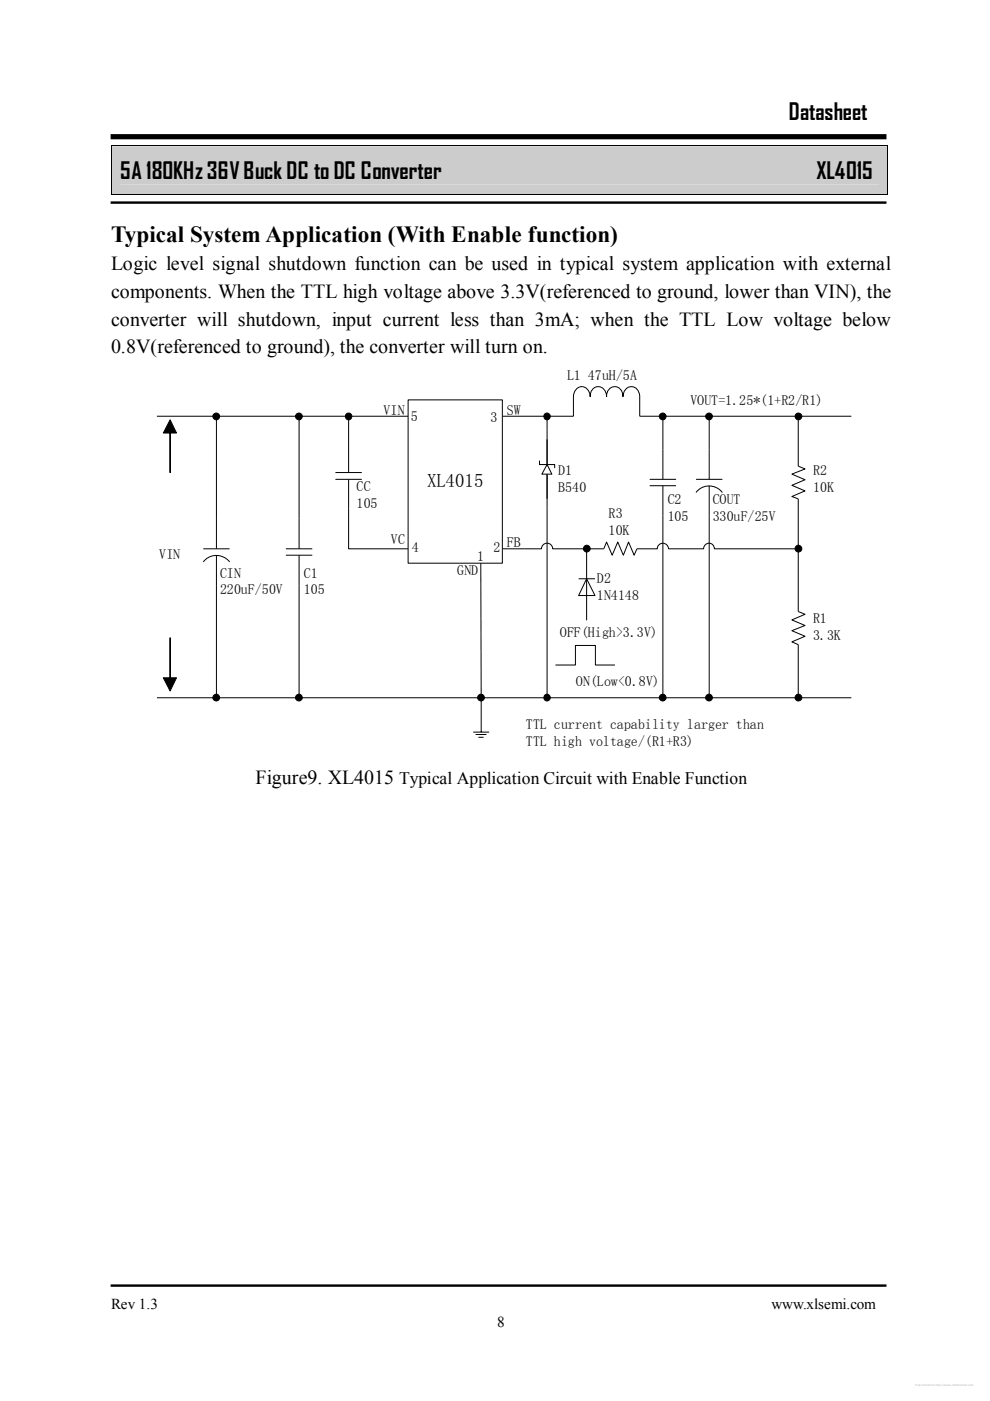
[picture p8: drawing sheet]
<svg xmlns="http://www.w3.org/2000/svg" width="210mm" height="297mm" viewBox="0 0 210 297" stroke-linecap="round" stroke-linejoin="round" font-family="sans-serif">
<g fill="#ccc">
<path d="M23.6 31h164.5v10.2h-164.5z"/>
<path d="M25.5 33.1h160.9v6h-160.9z"/>
</g>
<path d="M23.5 30.8h.1v.2h-.1zM188.1 30.8h.2v.2h-.2zM23.5 41.2h.1v.1h-.1zM188.1 41.2h.2v.1h-.2z" fill="#000"/>
<path d="M23.5 31v10.2M23.6 30.9h164.5M188.2 31v10.2M23.6 41.3h164.5" fill="none" stroke="#000" stroke-width=".21"/>
<path d="M23.5 29h164.5" fill="none" stroke="#000" stroke-width="1.1" stroke-linecap="butt"/>
<path d="M23.5 43h164.5M23.5 272.6h164.5" fill="none" stroke="#000" stroke-width=".51"/>
<path d="M86.5 84.8h20v34.6h-20z" fill="#fff"/>
<g fill="none" stroke="#000" stroke-width=".21">
<path d="M86.5 84.8h20v34.6h-20zM116 91.1v16.8M121.6 88.3v-4.2a1.77 1.77 0 0 1 .9-1.8 1.77 1.77 0 0 1 2 .2l.5 .9 .1 .7a1.77 1.77 0 0 1 1.8-2.1 1.77 1.77 0 0 1 1.7 2.1 1.77 1.77 0 0 1 1.7-2.1 1.77 1.77 0 0 1 1.8 2.1 1.78 1.78 0 0 1 .9-1.9 1.78 1.78 0 0 1 2.1 .3l.4 .9 .1 .5v4.4M150.4 95.3v6.3M169.2 98.8l1.5 .6-2.8 1.1 2.8 1.2-2.8 1.2 2.8 1.2-2.8 1.2 1.3 .5M43.1 119.2a3.5 3.5 0 0 1 5.6 0M43.1 116.4h5.6M45.9 110v6.4M45.9 117.7v6.4M147.6 104.4a3.5 3.5 0 0 1 5.6 0M147.6 101.6h5.6M150.4 103v6.3"/>
<path d="M169.2 129.7l1.5 .5-2.8 1.2 2.8 1.2-2.8 1.1 2.8 1.2-2.8 1.2 1.3 .6M100.3 155.2h3.4M100.8 155.7h2.3M101.4 156.3h1.1M102 147.9v7.3"/>
</g>
<path d="M116 98.5l1 2h-2.1z" fill-rule="evenodd" fill="#fff"/>
<g fill="none" stroke="#000" stroke-width=".21">
<path d="M33.3 88.3h53.2M36.1 89l1.3 2.8h-1.3v8.4v-8.4h-1.5zM45.9 88.3v21.7M63.4 88.3v28.1M73.9 88.3v11.9M106.6 88.3h15M114.4 97.6v.9h3.2v.8M116 98.5l1 2h-2.1zM116 88.3v2.8M135.6 88.3h44.9M140.5 88.3v13.3M150.4 88.3v7"/>
<path d="M169.2 88.3v10.5M60.6 117.7h5.6M60.6 116.4h5.6M63.4 117.7v30.2M71.1 101.6h5.6M71.1 100.2h5.6M73.9 101.6v14.8h12.6M101.9 119.4l.1 28.5M106.6 116.4h4.7M116 107.9v40M128 116.4l.6-1.5 1.2 2.8 1.2-2.8 1.2 2.8 1.1-2.8 1.2 2.8 .5-1.3M137.8 103h5.5"/>
<path d="M137.8 101.6h5.5M140.5 103v44.9M150.4 109.3v38.6M169.2 105.8v23.9M36.1 135.2v8.5h1.3l-1.3 2.8-1.5-2.8h1.5zM45.9 124.1v23.8M169.2 136.7v11.2M33.3 147.9h147.2"/>
<circle cx="45.8" cy="88.3" r=".72"/>
<circle cx="63.4" cy="88.3" r=".72"/>
<circle cx="73.9" cy="88.3" r=".7"/>
<circle cx="116" cy="88.3" r=".69"/>
<circle cx="140.5" cy="88.3" r=".72"/>
<circle cx="150.3" cy="88.3" r=".72"/>
<circle cx="169.3" cy="88.3" r=".71"/>
<circle cx="124.4" cy="116.3" r=".71"/>
<circle cx="169.3" cy="116.3" r=".71"/>
<circle cx="45.8" cy="147.9" r=".72"/>
<circle cx="63.4" cy="147.9" r=".72"/>
<circle cx="102" cy="147.9" r=".72"/>
<circle cx="116" cy="147.9" r=".69"/>
<circle cx="140.5" cy="147.9" r=".72"/>
<circle cx="150.3" cy="147.9" r=".72"/>
<circle cx="169.3" cy="147.9" r=".71"/>
</g>
<g fill="#000">
<path d="M36.1 89l1.3 2.8h-1.3v8.4v-8.4h-1.5z" fill-rule="evenodd"/>
<path d="M36.1 135.2v8.5h1.3l-1.3 2.8-1.5-2.8h1.5z" fill-rule="evenodd"/>
<circle cx="45.8" cy="88.3" r=".72"/>
<circle cx="63.4" cy="88.3" r=".72"/>
<circle cx="73.9" cy="88.3" r=".7"/>
<circle cx="116" cy="88.3" r=".69"/>
<circle cx="140.5" cy="88.3" r=".72"/>
<circle cx="150.3" cy="88.3" r=".72"/>
<circle cx="169.3" cy="88.3" r=".71"/>
<circle cx="124.4" cy="116.3" r=".71"/>
<circle cx="169.3" cy="116.3" r=".71"/>
<circle cx="45.8" cy="147.9" r=".72"/>
<circle cx="63.4" cy="147.9" r=".72"/>
<circle cx="102" cy="147.9" r=".72"/>
<circle cx="116" cy="147.9" r=".69"/>
<circle cx="140.5" cy="147.9" r=".72"/>
<circle cx="150.3" cy="147.9" r=".72"/>
<circle cx="169.3" cy="147.9" r=".71"/>
</g>
<path d="M124.4 122.7l1.8 3.6h-3.5z" fill="#fff"/>
<path d="M111.3 116.4h3.5a1.19 1.19 0 0 1 1.2-1.2 1.19 1.19 0 0 1 1.2 1.2h10.8M124.4 116.4v15.1M135 116.4h4.4a1.19 1.19 0 0 1 1.1-1.2 1.19 1.19 0 0 1 1.2 1.2h7.5a1.14 1.14 0 0 1 1.1-1.2 1.14 1.14 0 0 1 1.2 1.2h17.7M122.7 122.7h3.5M124.4 122.7l1.8 3.6h-3.5zM117.8 141h4.2v-4.2h4.2v4.2h4.2" fill="none" stroke="#000" stroke-width=".21"/>
<g font-size="4.9">
<text x="167.2" y="25.4">Datasheet</text>
<text x="25.5" y="37.9">5A 180KHz36VBuck DC to DC Converter</text>
<text x="173.1" y="37.9">XL4015</text>
<text x="23.5" y="51.3">Typical System Application (With Enable function)</text>
</g>
<g font-size="4.2">
<text x="23.5" y="57.3">Logic level signal shutdown function can be used in typical system application with external</text>
<text x="23.5" y="63.2">components. When the TTL high voltage above 3.3V(referenced to ground, lower than VIN), the</text>
<text x="23.5" y="69">converter will shutdown, input current less than 3mA; when the TTL Low voltage below</text>
<text x="23.5" y="74.9">0.8V(referenced to ground), the converter will turn on.</text>
<text x="54.2" y="166.2">Figure9. XL4015</text>
</g>
<text font-size="4" x="90.6" y="103.2">XL4015</text>
<text font-size="3.7" x="84.7" y="166.2">Typical Application Circuit with Enable Function</text>
<g font-size="3.2">
<text x="23.5" y="277.6">Rev 1.3</text>
<text x="105.4" y="281.3">8</text>
<text x="163.6" y="277.6">www.xlsemi.com</text>
</g>
<g font-size="3">
<text x="120.2" y="80.5">L1</text>
<text x="124.6" y="80.5">47uH/5A</text>
<text x="81.3" y="87.9">VIN</text>
<text x="87.1" y="89.3">5</text>
<text x="104" y="89.4">3</text>
<text x="107.4" y="87.9">SW</text>
<text x="146.4" y="85.8">VOUT=1.25*(1+R2/R1)</text>
<text x="118.4" y="100.7">D1</text>
<text x="172.4" y="100.7">R2</text>
<text x="75.6" y="104.2">CC</text>
<text x="75.6" y="107.7">105</text>
<text x="118.4" y="104.3">B540</text>
<text x="141.6" y="107">C2</text>
<text x="151.1" y="107">COUT</text>
<text x="172.4" y="104.3">10K</text>
<text x="129" y="109.8">R3</text>
<text x="129" y="113.4">10K</text>
<text x="141.6" y="110.5">105</text>
<text x="151.1" y="110.5">330uF/25V</text>
<text x="33.8" y="118.6">VIN</text>
<text x="82.9" y="115.3">VC</text>
<text x="87.3" y="117.1">4</text>
<text x="101.2" y="119">1</text>
<text x="104.6" y="117.1">2</text>
<text x="107.4" y="115.9">FB</text>
<text x="46.7" y="122.5">CIN</text>
<text x="64.4" y="122.5">C1</text>
<text x="96.9" y="121.9">GND</text>
<text x="126.6" y="123.6">D2</text>
<text x="46.7" y="126">220uF/50V</text>
<text x="64.4" y="126">105</text>
<text x="126.6" y="127.1">1N4148</text>
<text x="118.7" y="135.2">OFF(High&gt;3.3V)</text>
<text x="172.4" y="132.1">R1</text>
<text x="172.4" y="135.7">3.3K</text>
<text x="122.1" y="145.4">ON(Low&lt;0.8V)</text>
<text x="111.5" y="154.5">TTL current capability larger than</text>
<text x="111.5" y="158.1">TTL high voltage/(R1+R3)</text>
</g>
</svg>
